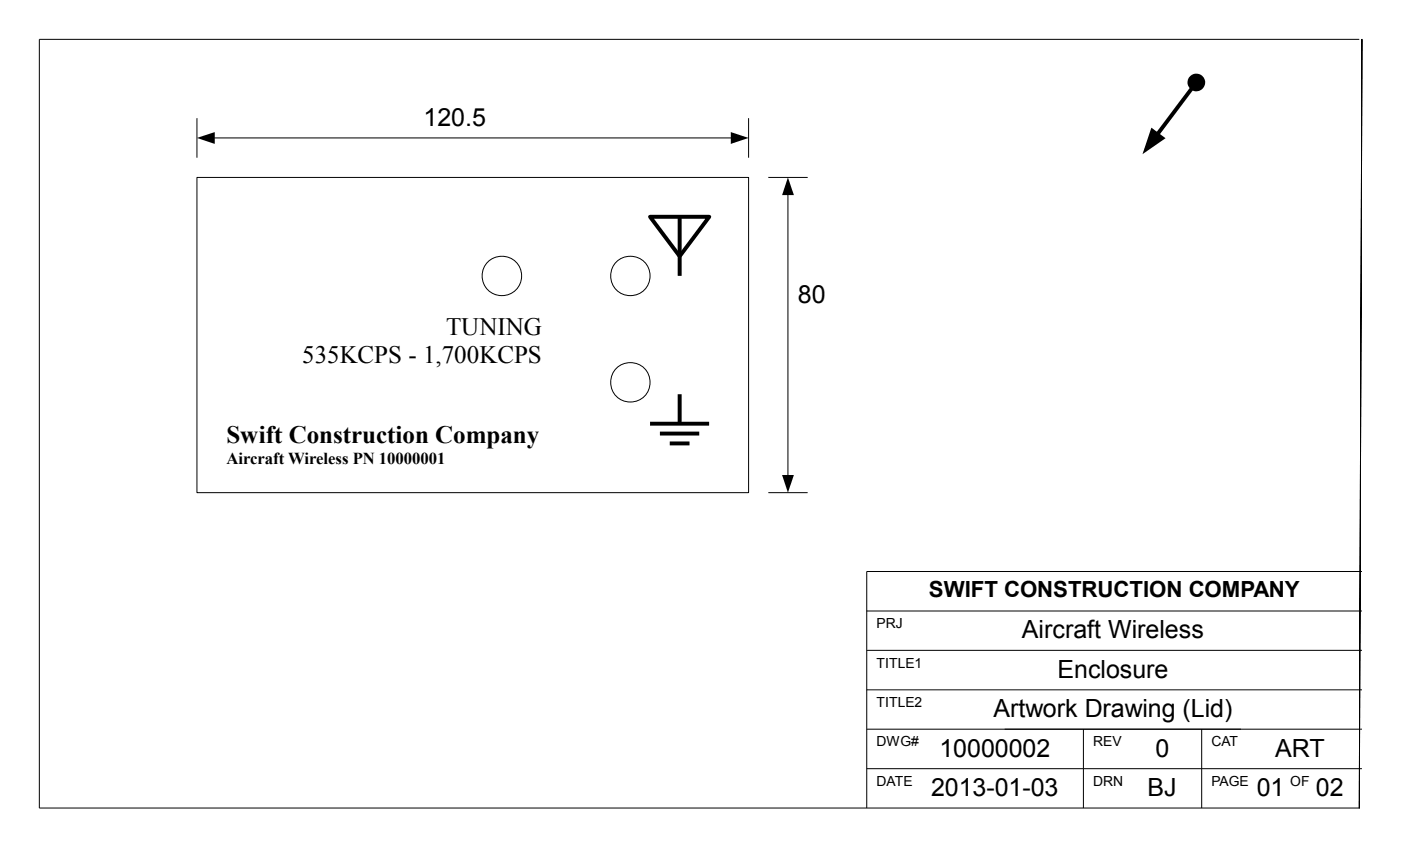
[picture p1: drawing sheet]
<svg xmlns="http://www.w3.org/2000/svg" width="356mm" height="216mm" viewBox="0 0 356 216" stroke-linecap="round" stroke-linejoin="round" font-family="sans-serif">
<path d="M220 145v60M220 165h125.7M10 205h335" fill="none" stroke="#000" stroke-width=".25"/>
<path d="M345.7 10l-.7 195z" fill-rule="evenodd" fill="#9cf"/>
<path d="M345 10h-335v195M345.7 10l-.7 195zM220 155h125.7M220 145h125.7M220 175h125.7M220 185h125.7M220 195h125.7M275 185v20M305 185v20" fill="none" stroke="#000" stroke-width=".25"/>
<path d="M302.8 22l-9.6 12.8" fill="none" stroke="#000" stroke-width="1" stroke-linecap="butt"/>
<g fill="#000">
<path d="M292.2 32.4l3.6 2.7-5.8 4z"/>
<circle cx="303.7" cy="20.9" r="2.24"/>
</g>
<path d="M50 45h140v80h-140z" fill-rule="evenodd" fill="#fff"/>
<path d="M50 30v10M53.6 35h132.8M190 30v10M50 45h140v80h-140zM195 45h10M200 48.6v72.8M195 125h10" fill="none" stroke="#000" stroke-width=".25"/>
<path d="M50 35l4.5-1.5v3zM185.5 33.5l4.5 1.5-4.5 1.5zM200 45l1.5 4.5h-3zM198.5 120.5h3l-1.5 4.5z" fill="#000"/>
<circle cx="160" cy="70" r="5" fill="#fff"/>
<circle cx="160" cy="70" r="5" fill="none" stroke="#000" stroke-width=".25"/>
<circle cx="160" cy="97" r="5" fill="#fff"/>
<circle cx="160" cy="97" r="5" fill="none" stroke="#000" stroke-width=".25"/>
<circle cx="127.4" cy="70" r="5" fill="#fff"/>
<circle cx="127.4" cy="70" r="5" fill="none" stroke="#000" stroke-width=".25"/>
<path d="M165 55h15l-7.5 10z" fill="#fff"/>
<path d="M165 55h15l-7.5 10zM172.5 55v15M165 107.5h15M167.5 110h10M170 112.5h5M172.5 100v7.5" fill="none" stroke="#000" stroke-width="1" stroke-linecap="butt"/>
<g font-size="6.3">
<text x="107.5" y="32">120.5</text>
<text x="202.5" y="77">80</text>
<text x="113.2" y="85">TUNING</text>
<text x="76.7" y="92.2">535KCPS - 1,700KCPS</text>
<text x="57.5" y="112.5">Swift Construction Company</text>
<text x="259.4" y="162">Aircraft Wireless</text>
<text x="268.4" y="172">Enclosure</text>
<text x="252.2" y="182">Artwork Drawing (Lid)</text>
<text x="238.4" y="192">10000002</text>
<text x="293.3" y="192">0</text>
<text x="323.7" y="192">ART</text>
<text x="236.3" y="202">2013-01-03</text>
<text x="291.3" y="202">BJ</text>
<text x="319" y="202">01</text>
<text x="334" y="202">02</text>
</g>
<text font-size="5.6" x="235.8" y="151.4">SWIFT CONSTRUCTION COMPANY</text>
<text font-size="4.2" x="57.5" y="117.8">Aircraft Wireless PN 10000001</text>
<g font-size="3.5">
<text x="222.5" y="159.4">PRJ</text>
<text x="222.5" y="169.4">TITLE1</text>
<text x="222.5" y="179.4">TITLE2</text>
<text x="222.5" y="189.4">DWG#</text>
<text x="277.5" y="189.4">REV</text>
<text x="307.5" y="189.4">CAT</text>
<text x="222.5" y="199.4">DATE</text>
<text x="277.5" y="199.4">DRN</text>
<text x="307.5" y="199.4">PAGE</text>
<text x="327.5" y="199.4">OF</text>
</g>
</svg>
